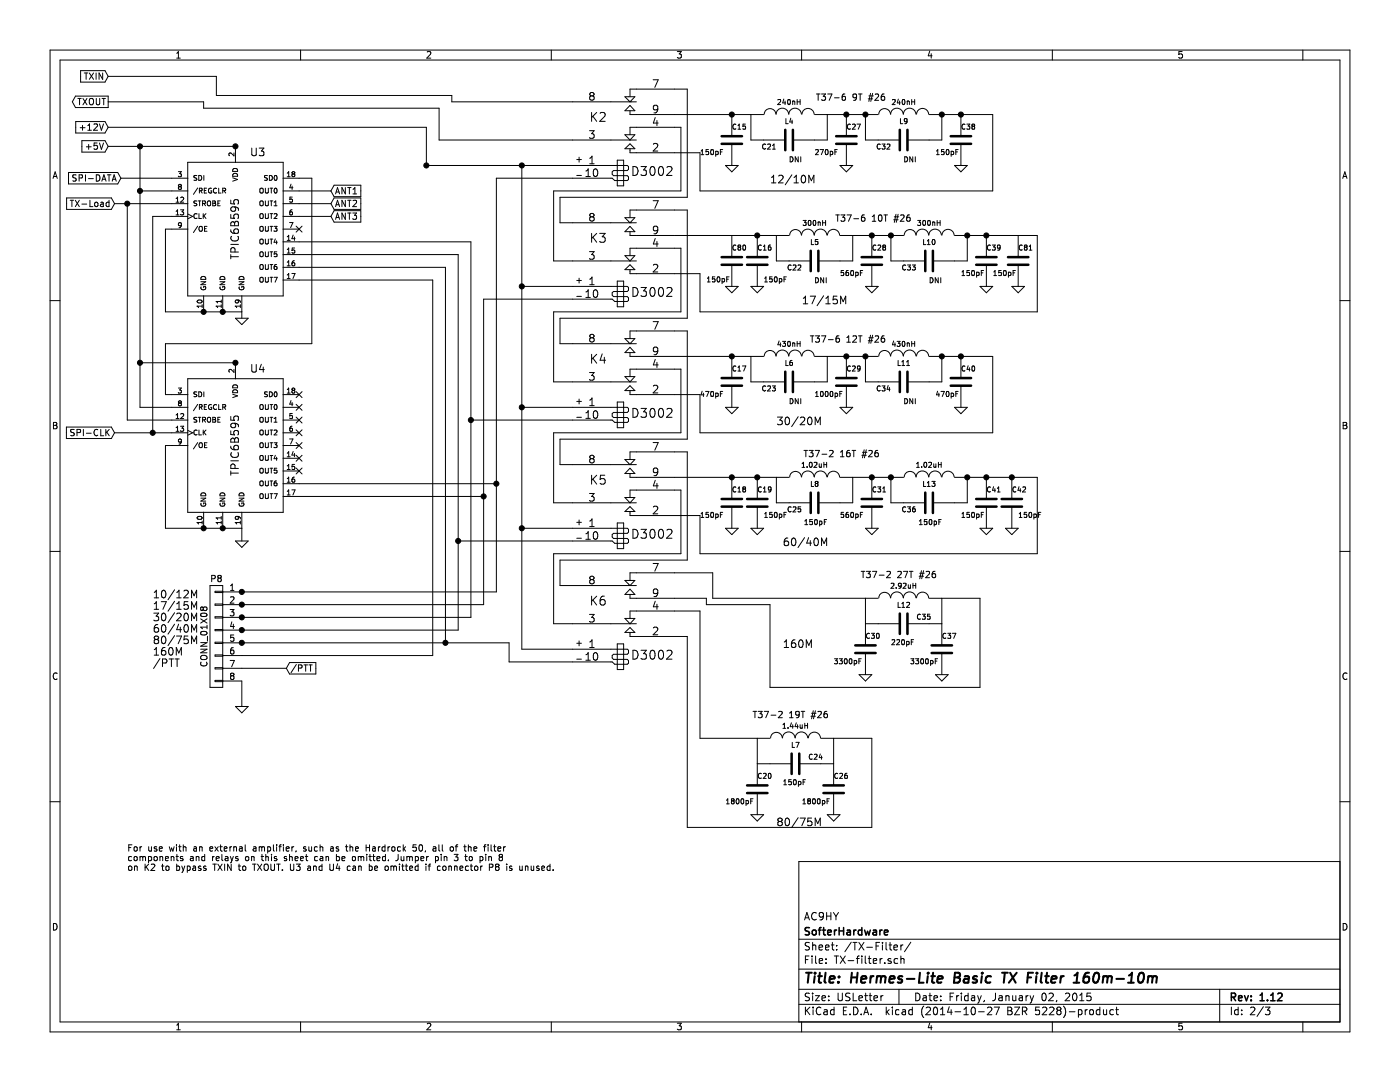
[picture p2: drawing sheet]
EESchema Schematic File Version 2
LIBS:power
LIBS:device
LIBS:transistors
LIBS:conn
LIBS:linear
LIBS:regul
LIBS:74xx
LIBS:cmos4000
LIBS:adc-dac
LIBS:memory
LIBS:xilinx
LIBS:special
LIBS:microcontrollers
LIBS:dsp
LIBS:microchip
LIBS:analog_switches
LIBS:motorola
LIBS:texas
LIBS:intel
LIBS:audio
LIBS:interface
LIBS:digital-audio
LIBS:philips
LIBS:display
LIBS:cypress
LIBS:siliconi
LIBS:opto
LIBS:atmel
LIBS:contrib
LIBS:valves
LIBS:hermeslite
LIBS:new-10W-pa-cache
EELAYER 25 0
EELAYER END
$Descr USLetter 11000 8500
encoding utf-8
Sheet 2 3
Title "Hermes-Lite Basic TX Filter 160m-10m"
Date "Friday, January 02, 2015"
Rev "1.12"
Comp "SofterHardware"
Comment1 "AC9HY"
Comment2 ""
Comment3 ""
Comment4 ""
$EndDescr
$Comp
L C C35
U 1 1
P 7100 4900
F 0 "C35" V 7050 5000 40  0000 L CNN
F 1 "220pF" V 7250 4800 40  0000 L CNN
F 2 "HERMESLITE:C_0805" H 7138 4750 30  0001 C CNN
F 3 "" H 7100 4900 60  0000 C CNN
	1    7100 4900
	0    1    1    0   
$EndComp
$Comp
L INDUCTOR L12
U 1 1
P 7100 4700
F 0 "L12" V 7050 4700 40  0000 C CNN
F 1 "2.92uH" V 7200 4700 40  0000 C CNN
F 2 "Choke_Toroid_ThroughHole:Choke_Toroid_6,5x13mm_Vertical" H 7100 4700 60  0001 C CNN
F 3 "" H 7100 4700 60  0000 C CNN
	1    7100 4700
	0    -1   -1   0   
$EndComp
$Comp
L C C37
U 1 1
P 7400 5100
F 0 "C37" H 7400 5200 40  0000 L CNN
F 1 "3300pF" H 7150 5000 40  0000 L CNN
F 2 "HERMESLITE:C_0805" H 7438 4950 30  0001 C CNN
F 3 "" H 7400 5100 60  0000 C CNN
	1    7400 5100
	1    0    0    -1  
$EndComp
$Comp
L C C25
U 1 1
P 6400 3950
F 0 "C25" V 6350 4050 40  0000 L CNN
F 1 "150pF" V 6250 3850 40  0000 L CNN
F 2 "HERMESLITE:C_0805" H 6438 3800 30  0001 C CNN
F 3 "" H 6400 3950 60  0000 C CNN
	1    6400 3950
	0    -1   -1   0   
$EndComp
$Comp
L INDUCTOR L8
U 1 1
P 6400 3750
F 0 "L8" V 6350 3750 40  0000 C CNN
F 1 "1.02uH" V 6500 3750 40  0000 C CNN
F 2 "Choke_Toroid_ThroughHole:Choke_Toroid_6,5x13mm_Vertical" H 6400 3750 60  0001 C CNN
F 3 "" H 6400 3750 60  0000 C CNN
	1    6400 3750
	0    -1   -1   0   
$EndComp
$Comp
L C C31
U 1 1
P 6850 3950
F 0 "C31" H 6850 4050 40  0000 L CNN
F 1 "560pF" H 6600 3850 40  0000 L CNN
F 2 "HERMESLITE:C_0805" H 6888 3800 30  0001 C CNN
F 3 "" H 6850 3950 60  0000 C CNN
	1    6850 3950
	1    0    0    -1  
$EndComp
$Comp
L C C36
U 1 1
P 7300 3950
F 0 "C36" V 7250 4050 40  0000 L CNN
F 1 "150pF" V 7150 3850 40  0000 L CNN
F 2 "HERMESLITE:C_0805" H 7338 3800 30  0001 C CNN
F 3 "" H 7300 3950 60  0000 C CNN
	1    7300 3950
	0    -1   -1   0   
$EndComp
$Comp
L INDUCTOR L13
U 1 1
P 7300 3750
F 0 "L13" V 7250 3750 40  0000 C CNN
F 1 "1.02uH" V 7400 3750 40  0000 C CNN
F 2 "Choke_Toroid_ThroughHole:Choke_Toroid_6,5x13mm_Vertical" H 7300 3750 60  0001 C CNN
F 3 "" H 7300 3750 60  0000 C CNN
	1    7300 3750
	0    -1   -1   0   
$EndComp
$Comp
L C C41
U 1 1
P 7750 3950
F 0 "C41" H 7750 4050 40  0000 L CNN
F 1 "150pF" H 7550 3850 40  0000 L CNN
F 2 "HERMESLITE:C_0805" H 7788 3800 30  0001 C CNN
F 3 "" H 7750 3950 60  0000 C CNN
	1    7750 3950
	1    0    0    -1  
$EndComp
$Comp
L GND #PWR023
U 1 1
P 6850 4150
F 0 "#PWR023" H 6850 4150 30  0001 C CNN
F 1 "GND" H 6850 4080 30  0001 C CNN
F 2 "" H 6850 4150 60  0000 C CNN
F 3 "" H 6850 4150 60  0000 C CNN
	1    6850 4150
	1    0    0    -1  
$EndComp
$Comp
L GND #PWR024
U 1 1
P 5750 4150
F 0 "#PWR024" H 5750 4150 30  0001 C CNN
F 1 "GND" H 5750 4080 30  0001 C CNN
F 2 "" H 5750 4150 60  0000 C CNN
F 3 "" H 5750 4150 60  0000 C CNN
	1    5750 4150
	1    0    0    -1  
$EndComp
$Comp
L GND #PWR025
U 1 1
P 7750 4150
F 0 "#PWR025" H 7750 4150 30  0001 C CNN
F 1 "GND" H 7750 4080 30  0001 C CNN
F 2 "" H 7750 4150 60  0000 C CNN
F 3 "" H 7750 4150 60  0000 C CNN
	1    7750 4150
	1    0    0    -1  
$EndComp
Text Notes 6150 5100 0    60   ~ 0
160M\n
Text Notes 6150 4300 0    60   ~ 0
60/40M
Text GLabel 850  600  0    50   Input ~ 0
TXIN
Text GLabel 850  800  0    50   Output ~ 0
TXOUT
Wire Wire Line
	6700 3750 7000 3750
Connection ~ 6850 3750
Connection ~ 7000 3750
Connection ~ 7600 3750
Wire Wire Line
	5300 3750 6100 3750
$Comp
L D3002 K2
U 1 1
P 4900 1050
F 0 "K2" H 4700 1175 70  0000 C CNN
F 1 "D3002" H 5125 750 70  0000 C CNN
F 2 "HERMESLITE:D3002" H 4900 1050 60  0001 C CNN
F 3 "" H 4900 1050 60  0000 C CNN
	1    4900 1050
	1    0    0    -1  
$EndComp
$Comp
L D3002 K3
U 1 1
P 4900 2000
F 0 "K3" H 4700 2125 70  0000 C CNN
F 1 "D3002" H 5125 1700 70  0000 C CNN
F 2 "HERMESLITE:D3002" H 4900 2000 60  0001 C CNN
F 3 "" H 4900 2000 60  0000 C CNN
	1    4900 2000
	1    0    0    -1  
$EndComp
$Comp
L D3002 K4
U 1 1
P 4900 2950
F 0 "K4" H 4700 3075 70  0000 C CNN
F 1 "D3002" H 5125 2650 70  0000 C CNN
F 2 "HERMESLITE:D3002" H 4900 2950 60  0001 C CNN
F 3 "" H 4900 2950 60  0000 C CNN
	1    4900 2950
	1    0    0    -1  
$EndComp
$Comp
L D3002 K5
U 1 1
P 4900 3900
F 0 "K5" H 4700 4025 70  0000 C CNN
F 1 "D3002" H 5125 3600 70  0000 C CNN
F 2 "HERMESLITE:D3002" H 4900 3900 60  0001 C CNN
F 3 "" H 4900 3900 60  0000 C CNN
	1    4900 3900
	1    0    0    -1  
$EndComp
$Comp
L D3002 K6
U 1 1
P 4900 4850
F 0 "K6" H 4700 4975 70  0000 C CNN
F 1 "D3002" H 5125 4550 70  0000 C CNN
F 2 "HERMESLITE:D3002" H 4900 4850 60  0001 C CNN
F 3 "" H 4900 4850 60  0000 C CNN
	1    4900 4850
	1    0    0    -1  
$EndComp
Text GLabel 850  1000 0    50   Input ~ 0
+12V
Wire Wire Line
	1700 750  3550 750 
Wire Wire Line
	5400 700  5400 1550
Wire Wire Line
	5400 700  5300 700 
Wire Wire Line
	5400 1550 4400 1550
Wire Wire Line
	5300 1650 5400 1650
Wire Wire Line
	5400 1650 5400 2500
Wire Wire Line
	5400 2500 4400 2500
Wire Wire Line
	5300 2600 5400 2600
Wire Wire Line
	5400 2600 5400 3450
Wire Wire Line
	5400 3450 4400 3450
Wire Wire Line
	5300 3550 5400 3550
Wire Wire Line
	5400 3550 5400 4400
Wire Wire Line
	5400 4400 4400 4400
$Comp
L GND #PWR026
U 1 1
P 1900 5550
F 0 "#PWR026" H 1900 5550 30  0001 C CNN
F 1 "GND" H 1900 5480 30  0001 C CNN
F 2 "" H 1900 5550 50  0000 C CNN
F 3 "" H 1900 5550 50  0000 C CNN
	1    1900 5550
	1    0    0    -1  
$EndComp
Wire Wire Line
	3900 4650 1900 4650
Wire Wire Line
	3800 4750 1900 4750
Wire Wire Line
	3700 4850 1900 4850
Wire Wire Line
	1900 5050 4000 5050
Connection ~ 1900 4650
Connection ~ 1900 4750
Connection ~ 1900 4850
Connection ~ 1900 4950
Connection ~ 1900 5050
Wire Wire Line
	5300 1000 5350 1000
Wire Wire Line
	5350 1000 5350 1500
Wire Wire Line
	5350 1500 4350 1500
Wire Wire Line
	5300 1950 5350 1950
Wire Wire Line
	5350 1950 5350 2450
Wire Wire Line
	5350 2450 4350 2450
Wire Wire Line
	5300 2900 5350 2900
Wire Wire Line
	5350 2900 5350 3400
Wire Wire Line
	5300 3850 5350 3850
Wire Wire Line
	5350 3850 5350 4350
Wire Wire Line
	5350 4350 4350 4350
$Comp
L C C30
U 1 1
P 6800 5100
F 0 "C30" H 6800 5200 40  0000 L CNN
F 1 "3300pF" H 6550 5000 40  0000 L CNN
F 2 "HERMESLITE:C_0805" H 6838 4950 30  0001 C CNN
F 3 "" H 6800 5100 60  0000 C CNN
	1    6800 5100
	1    0    0    -1  
$EndComp
$Comp
L GND #PWR027
U 1 1
P 6800 5300
F 0 "#PWR027" H 6800 5300 30  0001 C CNN
F 1 "GND" H 6800 5230 30  0001 C CNN
F 2 "" H 6800 5300 60  0000 C CNN
F 3 "" H 6800 5300 60  0000 C CNN
	1    6800 5300
	1    0    0    -1  
$EndComp
$Comp
L GND #PWR028
U 1 1
P 7400 5300
F 0 "#PWR028" H 7400 5300 30  0001 C CNN
F 1 "GND" H 7400 5230 30  0001 C CNN
F 2 "" H 7400 5300 60  0000 C CNN
F 3 "" H 7400 5300 60  0000 C CNN
	1    7400 5300
	1    0    0    -1  
$EndComp
Wire Wire Line
	6800 4700 6800 4900
Wire Wire Line
	6800 4900 6900 4900
Wire Wire Line
	7300 4900 7400 4900
Wire Wire Line
	7400 4900 7400 4700
Wire Wire Line
	7400 4700 7700 4700
Wire Wire Line
	7700 4700 7700 5400
$Comp
L C C24
U 1 1
P 6250 6000
F 0 "C24" V 6200 6100 40  0000 L CNN
F 1 "150pF" V 6400 5900 40  0000 L CNN
F 2 "HERMESLITE:C_0805" H 6288 5850 30  0001 C CNN
F 3 "" H 6250 6000 60  0000 C CNN
	1    6250 6000
	0    1    1    0   
$EndComp
$Comp
L INDUCTOR L7
U 1 1
P 6250 5800
F 0 "L7" V 6200 5800 40  0000 C CNN
F 1 "1.44uH" V 6350 5800 40  0000 C CNN
F 2 "Choke_Toroid_ThroughHole:Choke_Toroid_6,5x13mm_Vertical" H 6250 5800 60  0001 C CNN
F 3 "" H 6250 5800 60  0000 C CNN
	1    6250 5800
	0    -1   -1   0   
$EndComp
$Comp
L C C26
U 1 1
P 6550 6200
F 0 "C26" H 6550 6300 40  0000 L CNN
F 1 "1800pF" H 6300 6100 40  0000 L CNN
F 2 "HERMESLITE:C_0805" H 6588 6050 30  0001 C CNN
F 3 "" H 6550 6200 60  0000 C CNN
	1    6550 6200
	1    0    0    -1  
$EndComp
Text Notes 6100 6500 0    60   ~ 0
80/75M\n
$Comp
L C C20
U 1 1
P 5950 6200
F 0 "C20" H 5950 6300 40  0000 L CNN
F 1 "1800pF" H 5700 6100 40  0000 L CNN
F 2 "HERMESLITE:C_0805" H 5988 6050 30  0001 C CNN
F 3 "" H 5950 6200 60  0000 C CNN
	1    5950 6200
	1    0    0    -1  
$EndComp
$Comp
L GND #PWR029
U 1 1
P 5950 6400
F 0 "#PWR029" H 5950 6400 30  0001 C CNN
F 1 "GND" H 5950 6330 30  0001 C CNN
F 2 "" H 5950 6400 60  0000 C CNN
F 3 "" H 5950 6400 60  0000 C CNN
	1    5950 6400
	1    0    0    -1  
$EndComp
$Comp
L GND #PWR030
U 1 1
P 6550 6400
F 0 "#PWR030" H 6550 6400 30  0001 C CNN
F 1 "GND" H 6550 6330 30  0001 C CNN
F 2 "" H 6550 6400 60  0000 C CNN
F 3 "" H 6550 6400 60  0000 C CNN
	1    6550 6400
	1    0    0    -1  
$EndComp
Wire Wire Line
	5950 5800 5950 6000
Wire Wire Line
	5950 6000 6050 6000
Wire Wire Line
	6450 6000 6550 6000
Wire Wire Line
	6550 6000 6550 5800
Wire Wire Line
	6550 5800 6850 5800
Wire Wire Line
	6850 5800 6850 6500
$Comp
L C C18
U 1 1
P 5750 3950
F 0 "C18" H 5750 4050 40  0000 L CNN
F 1 "150pF" H 5500 3850 40  0000 L CNN
F 2 "HERMESLITE:C_0805" H 5788 3800 30  0001 C CNN
F 3 "" H 5750 3950 60  0000 C CNN
	1    5750 3950
	1    0    0    -1  
$EndComp
Wire Wire Line
	6700 3750 6700 3950
Wire Wire Line
	6700 3950 6600 3950
Wire Wire Line
	6200 3950 6100 3950
Wire Wire Line
	6100 3950 6100 3750
Wire Wire Line
	7000 3750 7000 3950
Wire Wire Line
	7000 3950 7100 3950
Wire Wire Line
	7500 3950 7600 3950
Wire Wire Line
	7600 3950 7600 3750
Wire Wire Line
	7600 3750 8150 3750
Wire Wire Line
	8150 3750 8150 4350
Wire Wire Line
	8150 4350 5500 4350
Wire Wire Line
	5500 4350 5500 4050
Wire Wire Line
	5500 4050 5300 4050
Connection ~ 7750 3750
Connection ~ 5750 3750
Text Notes 6950 3600 2    50   ~ 0
T37-2 16T #26 
Text Notes 6550 5650 2    50   ~ 0
T37-2 19T #26 
Text Notes 7400 4550 2    50   ~ 0
T37-2 27T #26 
$Comp
L INDUCTOR L6
U 1 1
P 6200 2800
F 0 "L6" V 6150 2800 40  0000 C CNN
F 1 "430nH" V 6300 2800 40  0000 C CNN
F 2 "Choke_Toroid_ThroughHole:Choke_Toroid_6,5x13mm_Vertical" H 6200 2800 60  0001 C CNN
F 3 "" H 6200 2800 60  0000 C CNN
	1    6200 2800
	0    -1   -1   0   
$EndComp
$Comp
L C C29
U 1 1
P 6650 3000
F 0 "C29" H 6650 3100 40  0000 L CNN
F 1 "1000pF" H 6400 2900 40  0000 L CNN
F 2 "HERMESLITE:C_0805" H 6688 2850 30  0001 C CNN
F 3 "" H 6650 3000 60  0000 C CNN
	1    6650 3000
	1    0    0    -1  
$EndComp
$Comp
L INDUCTOR L11
U 1 1
P 7100 2800
F 0 "L11" V 7050 2800 40  0000 C CNN
F 1 "430nH" V 7200 2800 40  0000 C CNN
F 2 "Choke_Toroid_ThroughHole:Choke_Toroid_6,5x13mm_Vertical" H 7100 2800 60  0001 C CNN
F 3 "" H 7100 2800 60  0000 C CNN
	1    7100 2800
	0    -1   -1   0   
$EndComp
$Comp
L C C40
U 1 1
P 7550 3000
F 0 "C40" H 7550 3100 40  0000 L CNN
F 1 "470pF" H 7350 2900 40  0000 L CNN
F 2 "HERMESLITE:C_0805" H 7588 2850 30  0001 C CNN
F 3 "" H 7550 3000 60  0000 C CNN
	1    7550 3000
	1    0    0    -1  
$EndComp
$Comp
L GND #PWR031
U 1 1
P 6650 3200
F 0 "#PWR031" H 6650 3200 30  0001 C CNN
F 1 "GND" H 6650 3130 30  0001 C CNN
F 2 "" H 6650 3200 60  0000 C CNN
F 3 "" H 6650 3200 60  0000 C CNN
	1    6650 3200
	1    0    0    -1  
$EndComp
$Comp
L GND #PWR032
U 1 1
P 5750 3200
F 0 "#PWR032" H 5750 3200 30  0001 C CNN
F 1 "GND" H 5750 3130 30  0001 C CNN
F 2 "" H 5750 3200 60  0000 C CNN
F 3 "" H 5750 3200 60  0000 C CNN
	1    5750 3200
	1    0    0    -1  
$EndComp
$Comp
L GND #PWR033
U 1 1
P 7550 3200
F 0 "#PWR033" H 7550 3200 30  0001 C CNN
F 1 "GND" H 7550 3130 30  0001 C CNN
F 2 "" H 7550 3200 60  0000 C CNN
F 3 "" H 7550 3200 60  0000 C CNN
	1    7550 3200
	1    0    0    -1  
$EndComp
Text Notes 6100 3350 0    60   ~ 0
30/20M
Wire Wire Line
	6500 2800 6800 2800
Connection ~ 6650 2800
Connection ~ 6800 2800
Connection ~ 7400 2800
Wire Wire Line
	5300 2800 5900 2800
$Comp
L C C17
U 1 1
P 5750 3000
F 0 "C17" H 5750 3100 40  0000 L CNN
F 1 "470pF" H 5500 2900 40  0000 L CNN
F 2 "HERMESLITE:C_0805" H 5788 2850 30  0001 C CNN
F 3 "" H 5750 3000 60  0000 C CNN
	1    5750 3000
	1    0    0    -1  
$EndComp
Wire Wire Line
	7400 2800 7800 2800
Wire Wire Line
	7800 2800 7800 3400
Wire Wire Line
	7800 3400 5500 3400
Wire Wire Line
	5500 3400 5500 3100
Wire Wire Line
	5500 3100 5300 3100
Connection ~ 7550 2800
Connection ~ 5750 2800
Text Notes 7000 2700 2    50   ~ 0
T37-6 12T #26 
$Comp
L INDUCTOR L5
U 1 1
P 6400 1850
F 0 "L5" V 6350 1850 40  0000 C CNN
F 1 "300nH" V 6500 1850 40  0000 C CNN
F 2 "Choke_Toroid_ThroughHole:Choke_Toroid_6,5x13mm_Vertical" H 6400 1850 60  0001 C CNN
F 3 "" H 6400 1850 60  0000 C CNN
	1    6400 1850
	0    -1   -1   0   
$EndComp
$Comp
L C C28
U 1 1
P 6850 2050
F 0 "C28" H 6850 2150 40  0000 L CNN
F 1 "560pF" H 6600 1950 40  0000 L CNN
F 2 "HERMESLITE:C_0805" H 6888 1900 30  0001 C CNN
F 3 "" H 6850 2050 60  0000 C CNN
	1    6850 2050
	1    0    0    -1  
$EndComp
$Comp
L INDUCTOR L10
U 1 1
P 7300 1850
F 0 "L10" V 7250 1850 40  0000 C CNN
F 1 "300nH" V 7400 1850 40  0000 C CNN
F 2 "Choke_Toroid_ThroughHole:Choke_Toroid_6,5x13mm_Vertical" H 7300 1850 60  0001 C CNN
F 3 "" H 7300 1850 60  0000 C CNN
	1    7300 1850
	0    -1   -1   0   
$EndComp
$Comp
L C C39
U 1 1
P 7750 2050
F 0 "C39" H 7750 2150 40  0000 L CNN
F 1 "150pF" H 7550 1950 40  0000 L CNN
F 2 "HERMESLITE:C_0805" H 7788 1900 30  0001 C CNN
F 3 "" H 7750 2050 60  0000 C CNN
	1    7750 2050
	1    0    0    -1  
$EndComp
$Comp
L GND #PWR034
U 1 1
P 6850 2250
F 0 "#PWR034" H 6850 2250 30  0001 C CNN
F 1 "GND" H 6850 2180 30  0001 C CNN
F 2 "" H 6850 2250 60  0000 C CNN
F 3 "" H 6850 2250 60  0000 C CNN
	1    6850 2250
	1    0    0    -1  
$EndComp
$Comp
L GND #PWR035
U 1 1
P 5950 2250
F 0 "#PWR035" H 5950 2250 30  0001 C CNN
F 1 "GND" H 5950 2180 30  0001 C CNN
F 2 "" H 5950 2250 60  0000 C CNN
F 3 "" H 5950 2250 60  0000 C CNN
	1    5950 2250
	1    0    0    -1  
$EndComp
$Comp
L GND #PWR036
U 1 1
P 7750 2250
F 0 "#PWR036" H 7750 2250 30  0001 C CNN
F 1 "GND" H 7750 2180 30  0001 C CNN
F 2 "" H 7750 2250 60  0000 C CNN
F 3 "" H 7750 2250 60  0000 C CNN
	1    7750 2250
	1    0    0    -1  
$EndComp
Text Notes 6300 2400 0    60   ~ 0
17/15M
Wire Wire Line
	6700 1850 7000 1850
Connection ~ 6850 1850
Connection ~ 7000 1850
Connection ~ 7600 1850
Wire Wire Line
	5300 1850 6100 1850
$Comp
L C C16
U 1 1
P 5950 2050
F 0 "C16" H 5950 2150 40  0000 L CNN
F 1 "150pF" H 6000 1900 40  0000 L CNN
F 2 "HERMESLITE:C_0805" H 5988 1900 30  0001 C CNN
F 3 "" H 5950 2050 60  0000 C CNN
	1    5950 2050
	1    0    0    -1  
$EndComp
Wire Wire Line
	7600 1850 8150 1850
Wire Wire Line
	8150 1850 8150 2450
Wire Wire Line
	8150 2450 5500 2450
Wire Wire Line
	5500 2450 5500 2150
Wire Wire Line
	5500 2150 5300 2150
Connection ~ 7750 1850
Connection ~ 5950 1850
Text Notes 7200 1750 2    50   ~ 0
T37-6 10T #26 
$Comp
L INDUCTOR L4
U 1 1
P 6200 900
F 0 "L4" V 6150 900 40  0000 C CNN
F 1 "240nH" V 6300 900 40  0000 C CNN
F 2 "Choke_Toroid_ThroughHole:Choke_Toroid_6,5x13mm_Vertical" H 6200 900 60  0001 C CNN
F 3 "" H 6200 900 60  0000 C CNN
	1    6200 900 
	0    -1   -1   0   
$EndComp
$Comp
L C C27
U 1 1
P 6650 1100
F 0 "C27" H 6650 1200 40  0000 L CNN
F 1 "270pF" H 6400 1000 40  0000 L CNN
F 2 "HERMESLITE:C_0805" H 6688 950 30  0001 C CNN
F 3 "" H 6650 1100 60  0000 C CNN
	1    6650 1100
	1    0    0    -1  
$EndComp
$Comp
L INDUCTOR L9
U 1 1
P 7100 900
F 0 "L9" V 7050 900 40  0000 C CNN
F 1 "240nH" V 7200 900 40  0000 C CNN
F 2 "Choke_Toroid_ThroughHole:Choke_Toroid_6,5x13mm_Vertical" H 7100 900 60  0001 C CNN
F 3 "" H 7100 900 60  0000 C CNN
	1    7100 900 
	0    -1   -1   0   
$EndComp
$Comp
L C C38
U 1 1
P 7550 1100
F 0 "C38" H 7550 1200 40  0000 L CNN
F 1 "150pF" H 7350 1000 40  0000 L CNN
F 2 "HERMESLITE:C_0805" H 7588 950 30  0001 C CNN
F 3 "" H 7550 1100 60  0000 C CNN
	1    7550 1100
	1    0    0    -1  
$EndComp
$Comp
L GND #PWR037
U 1 1
P 6650 1300
F 0 "#PWR037" H 6650 1300 30  0001 C CNN
F 1 "GND" H 6650 1230 30  0001 C CNN
F 2 "" H 6650 1300 60  0000 C CNN
F 3 "" H 6650 1300 60  0000 C CNN
	1    6650 1300
	1    0    0    -1  
$EndComp
$Comp
L GND #PWR038
U 1 1
P 5750 1300
F 0 "#PWR038" H 5750 1300 30  0001 C CNN
F 1 "GND" H 5750 1230 30  0001 C CNN
F 2 "" H 5750 1300 60  0000 C CNN
F 3 "" H 5750 1300 60  0000 C CNN
	1    5750 1300
	1    0    0    -1  
$EndComp
$Comp
L GND #PWR039
U 1 1
P 7550 1300
F 0 "#PWR039" H 7550 1300 30  0001 C CNN
F 1 "GND" H 7550 1230 30  0001 C CNN
F 2 "" H 7550 1300 60  0000 C CNN
F 3 "" H 7550 1300 60  0000 C CNN
	1    7550 1300
	1    0    0    -1  
$EndComp
Text Notes 6050 1450 0    60   ~ 0
12/10M
Wire Wire Line
	6500 900  6800 900 
Connection ~ 6650 900 
Connection ~ 6800 900 
Connection ~ 7400 900 
Wire Wire Line
	5300 900  5900 900 
$Comp
L C C15
U 1 1
P 5750 1100
F 0 "C15" H 5750 1200 40  0000 L CNN
F 1 "150pF" H 5500 1000 40  0000 L CNN
F 2 "HERMESLITE:C_0805" H 5788 950 30  0001 C CNN
F 3 "" H 5750 1100 60  0000 C CNN
	1    5750 1100
	1    0    0    -1  
$EndComp
Wire Wire Line
	7400 900  7800 900 
Wire Wire Line
	7800 900  7800 1500
Wire Wire Line
	7800 1500 5500 1500
Wire Wire Line
	5500 1500 5500 1200
Wire Wire Line
	5500 1200 5300 1200
Connection ~ 7550 900 
Connection ~ 5750 900 
Text Notes 7000 800  2    50   ~ 0
T37-6 9T #26 
Wire Wire Line
	5300 4500 5600 4500
Wire Wire Line
	5600 4500 5600 4700
Wire Wire Line
	5600 4700 6800 4700
Wire Wire Line
	7700 5400 6050 5400
Wire Wire Line
	6050 5400 6050 4750
Wire Wire Line
	6050 4750 5550 4750
Wire Wire Line
	5550 4750 5550 4700
Wire Wire Line
	5550 4700 5300 4700
Wire Wire Line
	5300 4800 5500 4800
Wire Wire Line
	5500 4800 5500 5800
Wire Wire Line
	5500 5800 5950 5800
Wire Wire Line
	6850 6500 5400 6500
Wire Wire Line
	5400 6500 5400 5000
Wire Wire Line
	5400 5000 5300 5000
$Comp
L TPIC6B595 U4
U 1 1
P 1850 3450
F 0 "U4" H 2025 4000 60  0000 C CNN
F 1 "TPIC6B595" V 1850 3400 60  0000 C CNN
F 2 "Housings_SOIC:SOIC-20_7.5x12.8mm_Pitch1.27mm" H 2125 3500 60  0001 C CNN
F 3 "" H 2125 3500 60  0000 C CNN
	1    1850 3450
	1    0    0    -1  
$EndComp
$Comp
L TPIC6B595 U3
U 1 1
P 1850 1750
F 0 "U3" H 2025 2300 60  0000 C CNN
F 1 "TPIC6B595" V 1850 1700 60  0000 C CNN
F 2 "Housings_SOIC:SOIC-20_7.5x12.8mm_Pitch1.27mm" H 2125 1800 60  0001 C CNN
F 3 "" H 2125 1800 60  0000 C CNN
	1    1850 1750
	1    0    0    -1  
$EndComp
Wire Wire Line
	2350 2100 3500 2100
Wire Wire Line
	2350 2000 3600 2000
Wire Wire Line
	2350 1900 3700 1900
Wire Wire Line
	2350 3900 3800 3900
Wire Wire Line
	2350 3800 3900 3800
Wire Wire Line
	1700 750  1700 600 
Wire Wire Line
	1700 600  850  600 
Wire Wire Line
	1600 850  3450 850 
Wire Wire Line
	1600 850  1600 800 
Wire Wire Line
	1600 800  850  800 
Wire Wire Line
	850  1000 3350 1000
Text GLabel 850  1150 0    50   Input ~ 0
+5V
Text GLabel 950  1400 0    50   Input ~ 0
SPI-DATA
Wire Wire Line
	950  1400 1350 1400
Text GLabel 900  3400 0    50   Input ~ 0
SPI-CLK
Wire Wire Line
	2350 1400 2450 1400
Wire Wire Line
	2450 1400 2450 2700
Wire Wire Line
	1350 3100 1300 3100
Wire Wire Line
	1300 3100 1300 2700
Wire Wire Line
	1300 2700 2450 2700
Wire Wire Line
	900  3400 1350 3400
Wire Wire Line
	1200 1700 1200 3400
Connection ~ 1200 3400
Wire Wire Line
	1200 1700 1350 1700
Text GLabel 900  1600 0    50   Input ~ 0
TX-Load
Wire Wire Line
	900  1600 1350 1600
Wire Wire Line
	1000 3300 1350 3300
Wire Wire Line
	1000 1600 1000 3300
Connection ~ 1000 1600
Wire Wire Line
	1100 3200 1350 3200
Wire Wire Line
	1100 1150 1100 3200
Wire Wire Line
	1100 1500 1350 1500
Connection ~ 1100 2850
Connection ~ 1100 1150
Connection ~ 1100 1500
Connection ~ 1850 1150
Connection ~ 1850 2850
Wire Wire Line
	1300 2450 1900 2450
Connection ~ 1750 2450
Wire Wire Line
	1350 1800 1300 1800
Wire Wire Line
	1300 1800 1300 2450
Connection ~ 1600 2450
Wire Wire Line
	1900 2450 1900 2500
$Comp
L GND #PWR040
U 1 1
P 1900 2500
F 0 "#PWR040" H 1900 2500 30  0001 C CNN
F 1 "GND" H 1900 2430 30  0001 C CNN
F 2 "" H 1900 2500 60  0000 C CNN
F 3 "" H 1900 2500 60  0000 C CNN
	1    1900 2500
	1    0    0    -1  
$EndComp
Wire Wire Line
	1350 3500 1300 3500
Wire Wire Line
	1300 3500 1300 4150
Wire Wire Line
	1300 4150 1900 4150
Connection ~ 1600 4150
Connection ~ 1750 4150
Wire Wire Line
	1900 4150 1900 4250
$Comp
L GND #PWR041
U 1 1
P 1900 4250
F 0 "#PWR041" H 1900 4250 30  0001 C CNN
F 1 "GND" H 1900 4180 30  0001 C CNN
F 2 "" H 1900 4250 60  0000 C CNN
F 3 "" H 1900 4250 60  0000 C CNN
	1    1900 4250
	1    0    0    -1  
$EndComp
Text GLabel 2250 5250 2    50   Input ~ 0
/PTT
NoConn ~ 2350 3100
NoConn ~ 2350 3200
NoConn ~ 2350 3300
NoConn ~ 2350 3400
NoConn ~ 2350 3600
Text Notes 1000 6850 0    50   ~ 0
For use with an external amplifier, such as the Hardrock 50, all of the filter\ncomponents and relays on this sheet can be omitted. Jumper pin 3 to pin 8\non K2 to bypass TXIN to TXOUT. U3 and U4 can be omitted if connector P8 is unused.
$Comp
L C C19
U 1 1
P 5950 3950
F 0 "C19" H 5950 4050 40  0000 L CNN
F 1 "150pF" H 6000 3850 40  0000 L CNN
F 2 "HERMESLITE:C_0805" H 5988 3800 30  0001 C CNN
F 3 "" H 5950 3950 60  0000 C CNN
	1    5950 3950
	1    0    0    -1  
$EndComp
$Comp
L GND #PWR042
U 1 1
P 5950 4150
F 0 "#PWR042" H 5950 4150 30  0001 C CNN
F 1 "GND" H 5950 4080 30  0001 C CNN
F 2 "" H 5950 4150 60  0000 C CNN
F 3 "" H 5950 4150 60  0000 C CNN
	1    5950 4150
	1    0    0    -1  
$EndComp
$Comp
L C C42
U 1 1
P 7950 3950
F 0 "C42" H 7950 4050 40  0000 L CNN
F 1 "150pF" H 8000 3850 40  0000 L CNN
F 2 "HERMESLITE:C_0805" H 7988 3800 30  0001 C CNN
F 3 "" H 7950 3950 60  0000 C CNN
	1    7950 3950
	1    0    0    -1  
$EndComp
Connection ~ 7950 3750
$Comp
L GND #PWR043
U 1 1
P 7950 4150
F 0 "#PWR043" H 7950 4150 30  0001 C CNN
F 1 "GND" H 7950 4080 30  0001 C CNN
F 2 "" H 7950 4150 60  0000 C CNN
F 3 "" H 7950 4150 60  0000 C CNN
	1    7950 4150
	1    0    0    -1  
$EndComp
Connection ~ 5950 3750
$Comp
L C C23
U 1 1
P 6200 3000
F 0 "C23" V 6150 3100 40  0000 L CNN
F 1 "DNI" V 6050 2900 40  0000 L CNN
F 2 "HERMESLITE:C_0805" H 6238 2850 30  0001 C CNN
F 3 "" H 6200 3000 60  0000 C CNN
	1    6200 3000
	0    -1   -1   0   
$EndComp
$Comp
L C C34
U 1 1
P 7100 3000
F 0 "C34" V 7050 3100 40  0000 L CNN
F 1 "DNI" V 6950 2900 40  0000 L CNN
F 2 "HERMESLITE:C_0805" H 7138 2850 30  0001 C CNN
F 3 "" H 7100 3000 60  0000 C CNN
	1    7100 3000
	0    -1   -1   0   
$EndComp
Wire Wire Line
	7400 2800 7400 3000
Wire Wire Line
	7400 3000 7300 3000
Wire Wire Line
	6900 3000 6800 3000
Wire Wire Line
	6800 3000 6800 2800
Wire Wire Line
	6500 2800 6500 3000
Wire Wire Line
	6500 3000 6400 3000
Wire Wire Line
	6000 3000 5900 3000
Wire Wire Line
	5900 3000 5900 2800
$Comp
L C C22
U 1 1
P 6400 2050
F 0 "C22" V 6350 2150 40  0000 L CNN
F 1 "DNI" V 6250 1950 40  0000 L CNN
F 2 "HERMESLITE:C_0805" H 6438 1900 30  0001 C CNN
F 3 "" H 6400 2050 60  0000 C CNN
	1    6400 2050
	0    -1   -1   0   
$EndComp
$Comp
L C C33
U 1 1
P 7300 2050
F 0 "C33" V 7250 2150 40  0000 L CNN
F 1 "DNI" V 7150 1950 40  0000 L CNN
F 2 "HERMESLITE:C_0805" H 7338 1900 30  0001 C CNN
F 3 "" H 7300 2050 60  0000 C CNN
	1    7300 2050
	0    -1   -1   0   
$EndComp
Wire Wire Line
	7600 1850 7600 2050
Wire Wire Line
	7600 2050 7500 2050
Wire Wire Line
	7100 2050 7000 2050
Wire Wire Line
	7000 2050 7000 1850
Wire Wire Line
	6700 1850 6700 2050
Wire Wire Line
	6700 2050 6600 2050
Wire Wire Line
	6200 2050 6100 2050
Wire Wire Line
	6100 2050 6100 1850
$Comp
L C C21
U 1 1
P 6200 1100
F 0 "C21" V 6150 1200 40  0000 L CNN
F 1 "DNI" V 6050 1000 40  0000 L CNN
F 2 "HERMESLITE:C_0805" H 6238 950 30  0001 C CNN
F 3 "" H 6200 1100 60  0000 C CNN
	1    6200 1100
	0    -1   -1   0   
$EndComp
Wire Wire Line
	6000 1100 5900 1100
Wire Wire Line
	5900 1100 5900 900 
Wire Wire Line
	6400 1100 6500 1100
Wire Wire Line
	6500 1100 6500 900 
$Comp
L C C32
U 1 1
P 7100 1100
F 0 "C32" V 7050 1200 40  0000 L CNN
F 1 "DNI" V 6950 1000 40  0000 L CNN
F 2 "HERMESLITE:C_0805" H 7138 950 30  0001 C CNN
F 3 "" H 7100 1100 60  0000 C CNN
	1    7100 1100
	0    -1   -1   0   
$EndComp
Wire Wire Line
	6900 1100 6800 1100
Wire Wire Line
	6800 1100 6800 900 
Wire Wire Line
	7300 1100 7400 1100
Wire Wire Line
	7400 1100 7400 900 
Wire Wire Line
	2350 2200 3400 2200
Text Notes 1200 5250 0    60   ~ 0
10/12M\n17/15M\n30/20M\n60/40M\n80/75M\n160M\n/PTT
Wire Wire Line
	1900 5150 3400 5150
Wire Wire Line
	3550 750  3550 800 
Wire Wire Line
	3550 800  4500 800 
Wire Wire Line
	3450 850  3450 1100
Wire Wire Line
	3450 1100 4500 1100
Wire Wire Line
	3350 1300 4500 1300
Connection ~ 3350 1300
Wire Wire Line
	4400 1550 4400 1750
Wire Wire Line
	4400 1750 4500 1750
Wire Wire Line
	4350 1500 4350 2050
Wire Wire Line
	4350 2050 4500 2050
Wire Wire Line
	4400 2500 4400 2700
Wire Wire Line
	4400 2700 4500 2700
Wire Wire Line
	4350 2450 4350 3000
Wire Wire Line
	4350 3000 4500 3000
Wire Wire Line
	4400 3450 4400 3650
Wire Wire Line
	4400 3650 4500 3650
Wire Wire Line
	5350 3400 4350 3400
Wire Wire Line
	4350 3400 4350 3950
Wire Wire Line
	4350 3950 4500 3950
Wire Wire Line
	4400 4400 4400 4600
Wire Wire Line
	4400 4600 4500 4600
Wire Wire Line
	4350 4350 4350 4900
Wire Wire Line
	4350 4900 4500 4900
Wire Wire Line
	3350 1000 3350 1300
Wire Wire Line
	4100 1300 4100 5100
Connection ~ 4100 1300
Wire Wire Line
	4100 5100 4500 5100
Wire Wire Line
	4100 4150 4500 4150
Connection ~ 4100 4150
Wire Wire Line
	4100 3200 4500 3200
Connection ~ 4100 3200
Wire Wire Line
	4100 2250 4500 2250
Connection ~ 4100 2250
Wire Wire Line
	4500 1400 3900 1400
Wire Wire Line
	3900 1400 3900 4650
Connection ~ 3900 3800
Wire Wire Line
	3800 2350 3800 4750
Wire Wire Line
	3800 2350 4500 2350
Connection ~ 3800 3900
Wire Wire Line
	3700 1900 3700 4850
Wire Wire Line
	3700 3300 4500 3300
Connection ~ 3700 3300
Wire Wire Line
	3600 2000 3600 4950
Wire Wire Line
	3600 4250 4500 4250
Connection ~ 3600 4250
Wire Wire Line
	3600 4950 1900 4950
Wire Wire Line
	3500 2100 3500 5050
Wire Wire Line
	4000 5050 4000 5200
Wire Wire Line
	4000 5200 4500 5200
Connection ~ 3500 5050
Wire Wire Line
	3400 5150 3400 2200
$Comp
L CONN_01X08 P8
U 1 1
P 1700 5000
F 0 "P8" H 1700 5450 50  0000 C CNN
F 1 "CONN_01X08" V 1800 5000 50  0000 C CNN
F 2 "Pin_Headers:Pin_Header_Straight_1x08" H 1700 5000 60  0001 C CNN
F 3 "" H 1700 5000 60  0000 C CNN
	1    1700 5000
	-1   0    0    -1  
$EndComp
Wire Wire Line
	1900 5350 1900 5550
Wire Wire Line
	1900 5250 2250 5250
NoConn ~ 2350 3700
Text GLabel 2600 1500 2    50   Input ~ 0
ANT1
Text GLabel 2600 1600 2    50   Input ~ 0
ANT2
Text GLabel 2600 1700 2    50   Input ~ 0
ANT3
Wire Wire Line
	2350 1500 2600 1500
Wire Wire Line
	2350 1600 2600 1600
Wire Wire Line
	2350 1700 2600 1700
Wire Wire Line
	850  1150 1850 1150
Wire Wire Line
	1100 2850 1850 2850
NoConn ~ 2350 3500
NoConn ~ 2350 1800
$Comp
L C C80
U 1 1
P 5750 2050
F 0 "C80" H 5750 2150 40  0000 L CNN
F 1 "150pF" H 5550 1900 40  0000 L CNN
F 2 "HERMESLITE:C_0805" H 5788 1900 30  0001 C CNN
F 3 "" H 5750 2050 60  0000 C CNN
	1    5750 2050
	1    0    0    -1  
$EndComp
$Comp
L GND #PWR044
U 1 1
P 5750 2250
F 0 "#PWR044" H 5750 2250 30  0001 C CNN
F 1 "GND" H 5750 2180 30  0001 C CNN
F 2 "" H 5750 2250 60  0000 C CNN
F 3 "" H 5750 2250 60  0000 C CNN
	1    5750 2250
	1    0    0    -1  
$EndComp
$Comp
L C C81
U 1 1
P 8000 2050
F 0 "C81" H 8000 2150 40  0000 L CNN
F 1 "150pF" H 7800 1950 40  0000 L CNN
F 2 "HERMESLITE:C_0805" H 8038 1900 30  0001 C CNN
F 3 "" H 8000 2050 60  0000 C CNN
	1    8000 2050
	1    0    0    -1  
$EndComp
$Comp
L GND #PWR045
U 1 1
P 8000 2250
F 0 "#PWR045" H 8000 2250 30  0001 C CNN
F 1 "GND" H 8000 2180 30  0001 C CNN
F 2 "" H 8000 2250 60  0000 C CNN
F 3 "" H 8000 2250 60  0000 C CNN
	1    8000 2250
	1    0    0    -1  
$EndComp
$EndSCHEMATC
